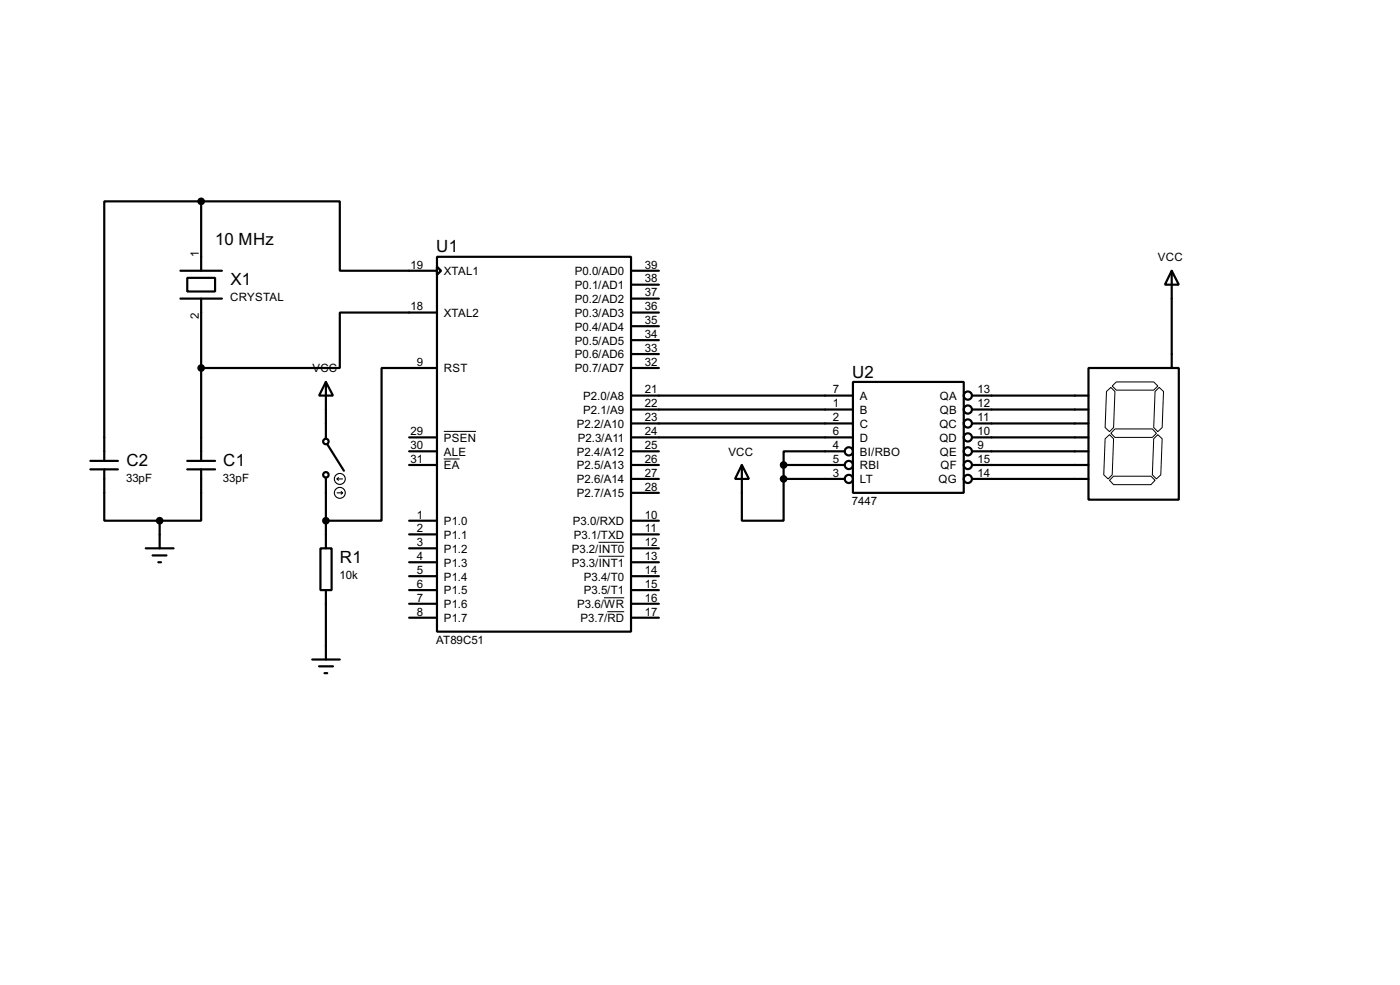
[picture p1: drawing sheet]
<svg xmlns="http://www.w3.org/2000/svg" width="256mm" height="180mm" viewBox="0 0 256 180" stroke-linecap="round" stroke-linejoin="round" font-family="sans-serif">
<g fill="none" stroke="#000" stroke-width=".4">
<path d="M36.9 36.9h25.4v12.7h17.8M36.9 36.9h-17.8v47.5M36.9 36.9v12.7M33.1 49.6h7.6M33.1 54.7h7.6M34.3 50.9h5.1v2.5h-5.1zM36.9 54.7v29.7M80.1 47h35.5v68.6h-35.5zM80.1 48.8l.7 .8-.7 .7zM80.1 57.2h-17.8v10.2h-25.4M115.6 57.2h5.1M115.6 49.6h5.1"/>
<path d="M115.6 52.1h5.1M115.6 54.7h5.1M115.6 59.7h5.1M214.7 49.6l1.3 2.5h-2.6zM214.7 49.6v17.8M59.7 69.9l1.3 2.5h-2.5zM59.7 69.9v10.4M80.1 67.4h-10.2v27.9h-10.2M115.6 72.4h40.7M115.6 75h40.7M115.6 77.5h40.7M115.6 67.4h5.1"/>
<path d="M115.6 62.3h5.1M115.6 64.8h5.1M156.3 69.9h20.3v20.3h-20.3zM178.1 72.4h21.3M178.1 75h21.3M178.1 77.5h21.3M199.4 67.4h16.6v24.1h-16.6zM16.6 85.9h5M16.6 84.4h5M19.1 85.9v9.4h10.2M29.3 95.3v5.1M34.3 85.9h5.1"/>
<path d="M34.3 84.4h5.1M36.9 85.9v9.4h-7.6M59.7 87.4v13M60 81.3l3 4.9M75 80.1h5.1M75 85.1h5.1M75 82.6h5.1M75 95.3h5.1M75 97.8h5.1M115.6 80.1h40.7M115.6 85.1h5.1M115.6 87.7h5.1"/>
<path d="M115.6 82.6h5.1M115.6 95.3h5.1M115.6 97.8h5.1M115.6 90.2h5.1M135.9 85.1l1.3 2.6h-2.5zM135.9 85.1v10.2h7.7v-7.6M143.6 85.1h11.1M143.6 85.1v2.6M143.6 87.7h11.1M154.7 82.6h-11.1v2.5M178.1 80.1h21.3M178.1 85.1h21.3"/>
<path d="M178.1 87.7h21.3M178.1 82.6h21.3M26.7 100.4h5.1M28 101.7h2.5M29 102.9h.5M58.7 100.4h2.1v7.6h-2.1zM59.7 108v12.7M75 100.4h5.1M75 102.9h5.1M75 105.5h5.1M75 108h5.1M75 110.5h5.1"/>
<path d="M75 113.1h5.1M115.6 100.4h5.1M115.6 102.9h5.1M115.6 105.5h5.1M115.6 108h5.1M115.6 110.5h5.1M115.6 113.1h5.1M57.2 120.7h5.1M58.5 122h2.5M59.5 123.2h.5"/>
<circle cx="177.3" cy="75" r=".75"/>
<circle cx="177.3" cy="77.5" r=".75"/>
<circle cx="177.3" cy="72.4" r=".75"/>
<circle cx="59.7" cy="80.8" r=".5"/>
<circle cx="59.7" cy="86.9" r=".5"/>
<circle cx="155.5" cy="87.7" r=".75"/>
<circle cx="155.5" cy="82.6" r=".75"/>
<circle cx="155.5" cy="85.1" r=".75"/>
<circle cx="177.3" cy="80.1" r=".75"/>
<circle cx="177.3" cy="85.1" r=".75"/>
<circle cx="177.3" cy="82.6" r=".75"/>
<circle cx="177.3" cy="87.7" r=".75"/>
</g>
<g fill="none" stroke="#000" stroke-width=".18">
<path d="M81.3 79h5.9M202.7 71.7l.8-.8 .8 .8-.3 6.6-.7 .7-.8-.7zM203.8 70.7l.7-.8h6.9l.7 .8-.7 .7h-6.9zM204.3 78.5h6.8l.8 .8-.8 .8h-6.8l-.8-.8zM212.4 70.9l.8 .8-.3 6.6-.8 .7-.7-.7 .2-6.6zM81.3 84h2.9M109.7 99.3h4.7M202.5 80.3l.8-.7 .7 .7-.2 6.6-.8 .8-.8-.8zM203.3 87.9l.7-.7h6.9l.7 .7-.7 .8h-6.9zM211.4 80.3l.7-.7 .8 .7-.2 6.6-.8 .8-.8-.8zM109.7 101.8h4.7M110.7 109.4h3.7"/>
<path d="M111.3 112h3.1"/>
</g>
<g fill="#000" stroke="#000" stroke-width=".4">
<circle cx="36.8" cy="36.9" r=".5"/>
<circle cx="36.8" cy="67.4" r=".5"/>
<circle cx="29.2" cy="95.3" r=".5"/>
<circle cx="59.7" cy="95.3" r=".5"/>
<circle cx="143.5" cy="87.7" r=".5"/>
<circle cx="143.5" cy="85.1" r=".5"/>
</g>
<g fill="none" stroke="#000" stroke-width=".2">
<path d="M61.8 87.7l.2 .2M61.8 87.7h1M61.8 90.2h1M62 87.4l-.2 .3M62.5 90l.3 .2M62.8 90.2l-.3 .3"/>
<circle cx="62.2" cy="87.7" r="1"/>
<circle cx="62.2" cy="90.2" r="1"/>
</g>
<g font-size="3.5">
<text x="39.4" y="44.8">10 MHz</text>
<text x="79.9" y="46.2">U1</text>
<text x="42.2" y="52.2">X1</text>
<text x="156.1" y="69.1">U2</text>
<text x="23.2" y="85.3">C2</text>
<text x="40.9" y="85.3">C1</text>
<text x="62.3" y="103.1">R1</text>
</g>
<g font-size="2.4">
<text x="36.4" y="47" transform="rotate(-90 36.4 47)">1</text>
<text x="212.1" y="47.8">VCC</text>
<text x="75.2" y="49.2">19</text>
<text x="81.3" y="50.4">XTAL1</text>
<text x="105.3" y="50.4">P0.0/AD0</text>
<text x="105.3" y="52.9">P0.1/AD1</text>
<text x="118.2" y="49.2">39</text>
<text x="118.2" y="51.7">38</text>
<text x="36.5" y="58.4" transform="rotate(-90 36.5 58.4)">2</text>
<text x="42.2" y="55.2">CRYSTAL</text>
<text x="75.2" y="56.8">18</text>
<text x="81.3" y="58">XTAL2</text>
<text x="105.3" y="55.4">P0.2/AD2</text>
<text x="105.3" y="58">P0.3/AD3</text>
<text x="118.2" y="54.3">37</text>
<text x="118.2" y="56.8">36</text>
<text x="118.2" y="59.3">35</text>
<text x="105.3" y="60.5">P0.4/AD4</text>
<text x="105.3" y="63.1">P0.5/AD5</text>
<text x="105.3" y="65.6">P0.6/AD6</text>
<text x="118.2" y="61.9">34</text>
<text x="118.2" y="64.4">33</text>
<text x="57.2" y="68.1">VCC</text>
<text x="76.4" y="67">9</text>
<text x="81.3" y="68.1">RST</text>
<text x="105.3" y="68.1">P0.7/AD7</text>
<text x="118.2" y="67">32</text>
<text x="118.2" y="72">21</text>
<text x="152.6" y="72">7</text>
<text x="179.1" y="72">13</text>
<text x="106.8" y="73.2">P2.0/A8</text>
<text x="106.8" y="75.8">P2.1/A9</text>
<text x="118.2" y="74.6">22</text>
<text x="118.2" y="77.1">23</text>
<text x="152.6" y="74.6">1</text>
<text x="152.6" y="77.1">2</text>
<text x="157.5" y="73.2">A</text>
<text x="157.5" y="75.8">B</text>
<text x="172.2" y="73.2">QA</text>
<text x="172.2" y="75.8">QB</text>
<text x="179.1" y="74.6">12</text>
<text x="179.1" y="77.1">11</text>
<text x="75.2" y="82.2">30</text>
<text x="75.2" y="79.7">29</text>
<text x="81.3" y="83.4">ALE</text>
<text x="81.3" y="80.8">PSEN</text>
<text x="105.7" y="78.3">P2.2/A10</text>
<text x="105.7" y="83.4">P2.4/A12</text>
<text x="105.8" y="80.8">P2.3/A11</text>
<text x="118.2" y="79.7">24</text>
<text x="118.2" y="82.2">25</text>
<text x="133.4" y="83.4">VCC</text>
<text x="152.6" y="79.7">6</text>
<text x="152.6" y="82.2">4</text>
<text x="157.5" y="78.3">C</text>
<text x="157.5" y="80.8">D</text>
<text x="157.5" y="83.4">BI/RBO</text>
<text x="172.1" y="78.3">QC</text>
<text x="172.1" y="80.8">QD</text>
<text x="172.2" y="83.4">QE</text>
<text x="179.1" y="79.7">10</text>
<text x="179.1" y="82.2">9</text>
<text x="23.1" y="88.2">33pF</text>
<text x="40.9" y="88.2">33pF</text>
<text x="75.2" y="84.7">31</text>
<text x="81.3" y="85.9">EA</text>
<text x="105.7" y="85.9">P2.5/A13</text>
<text x="105.7" y="88.5">P2.6/A14</text>
<text x="118.2" y="89.8">28</text>
<text x="118.2" y="84.7">26</text>
<text x="118.2" y="87.3">27</text>
<text x="152.6" y="84.7">5</text>
<text x="152.6" y="87.3">3</text>
<text x="157.5" y="85.9">RBI</text>
<text x="157.5" y="88.5">LT</text>
<text x="171.9" y="88.5">QG</text>
<text x="172.3" y="85.9">QF</text>
<text x="179.1" y="84.7">15</text>
<text x="179.1" y="87.3">14</text>
<text x="76.4" y="94.9">1</text>
<text x="105.7" y="91">P2.7/A15</text>
<text x="118.2" y="94.9">10</text>
<text x="156.1" y="92.4">7447</text>
<text x="76.4" y="97.4">2</text>
<text x="76.4" y="100">3</text>
<text x="81.3" y="96.1">P1.0</text>
<text x="81.3" y="98.6">P1.1</text>
<text x="81.3" y="101.2">P1.2</text>
<text x="104.7" y="101.2">P3.2/INT0</text>
<text x="104.9" y="96.1">P3.0/RXD</text>
<text x="105.1" y="98.6">P3.1/TXD</text>
<text x="118.2" y="97.4">11</text>
<text x="118.2" y="100">12</text>
<text x="62.2" y="106">10k</text>
<text x="76.4" y="102.5">4</text>
<text x="76.4" y="105.1">5</text>
<text x="76.4" y="107.6">6</text>
<text x="81.3" y="103.7">P1.3</text>
<text x="81.3" y="106.3">P1.4</text>
<text x="104.7" y="103.7">P3.3/INT1</text>
<text x="106.9" y="106.3">P3.4/T0</text>
<text x="118.2" y="102.5">13</text>
<text x="118.2" y="105.1">14</text>
<text x="118.2" y="107.6">15</text>
<text x="76.4" y="110.1">7</text>
<text x="76.4" y="112.7">8</text>
<text x="81.3" y="108.8">P1.5</text>
<text x="81.3" y="111.3">P1.6</text>
<text x="81.3" y="113.9">P1.7</text>
<text x="105.7" y="111.3">P3.6/WR</text>
<text x="106.3" y="113.9">P3.7/RD</text>
<text x="106.9" y="108.8">P3.5/T1</text>
<text x="118.2" y="112.7">17</text>
<text x="118.2" y="110.1">16</text>
<text x="79.9" y="117.8">AT89C51</text>
</g>
</svg>
